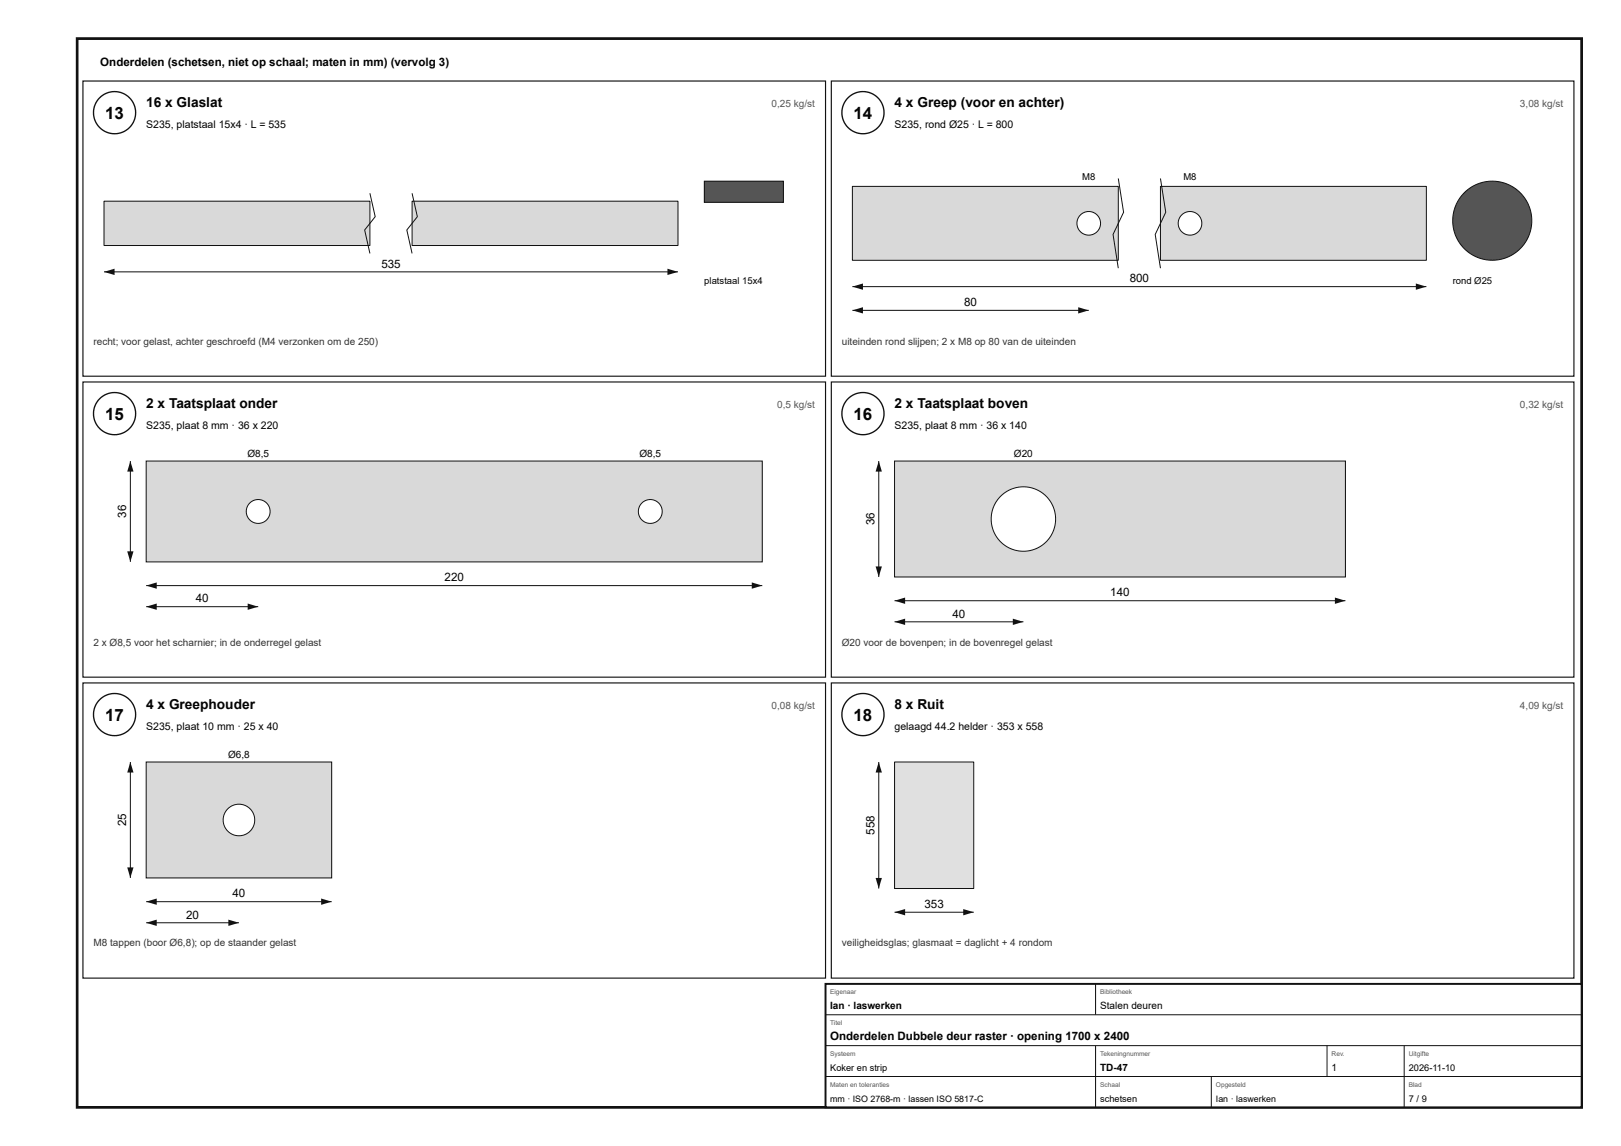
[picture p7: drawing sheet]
<svg xmlns="http://www.w3.org/2000/svg" width="420mm" height="297mm" viewBox="0 0 420 297" stroke-linecap="round" stroke-linejoin="round" font-family="sans-serif">
<path d="M20 10h390v277h-390z" fill="none" stroke="#111" stroke-width=".7" stroke-linecap="butt"/>
<path d="M21.5 21h192.5v76.5h-192.5z" fill="none" stroke="#111" stroke-width=".3"/>
<circle cx="29.7" cy="29.2" r="5.5" fill="#fff"/>
<circle cx="29.7" cy="29.2" r="5.5" fill="none" stroke="#111" stroke-width=".35"/>
<path d="M27 52.1h68.9v11.5h-68.9z" fill="#d7dadc"/>
<path d="M27 52.1h68.9v11.5h-68.9z" fill="none" stroke="#111" stroke-width=".26"/>
<path d="M106.8 52.1h68.9v11.5h-68.9z" fill="#d7dadc"/>
<path d="M95.9 50.1l1.4 6.1-2.8 3.4 1.4 6.1M106.8 52.1h68.9v11.5h-68.9zM106.8 50.1l1.4 6.1-2.7 3.4 1.3 6.1M27 70.5h148.7" fill="none" stroke="#111" stroke-width=".26"/>
<g fill="#111">
<path d="M27 70.5l2.7-.9v1.7z"/>
<path d="M173 69.6l2.7 .9-2.7 .8z"/>
</g>
<path d="M182.6 47h20.5v5.4h-20.5z" fill="#555"/>
<path d="M182.6 47h20.5v5.4h-20.5z" fill="none" stroke="#111" stroke-width=".26"/>
<path d="M215.5 21h192.5v76.5h-192.5z" fill="none" stroke="#111" stroke-width=".3"/>
<circle cx="223.7" cy="29.2" r="5.5" fill="#fff"/>
<circle cx="223.7" cy="29.2" r="5.5" fill="none" stroke="#111" stroke-width=".35"/>
<path d="M221 48.3h68.9v19.2h-68.9z" fill="#d7dadc"/>
<path d="M221 48.3h68.9v19.2h-68.9z" fill="none" stroke="#111" stroke-width=".26"/>
<path d="M300.8 48.3h68.9v19.2h-68.9z" fill="#d7dadc"/>
<path d="M289.9 46.3l1.4 8.7-2.8 5.8 1.4 8.7M300.8 48.3h68.9v19.2h-68.9zM300.8 46.3l1.4 8.7-2.7 5.8 1.3 8.7M221 74.3h148.7" fill="none" stroke="#111" stroke-width=".26"/>
<g fill="#111">
<path d="M221 74.3l2.7-.8v1.6z"/>
<path d="M367 73.5l2.7 .8-2.7 .8z"/>
</g>
<circle cx="282.2" cy="57.9" r="3.1" fill="#fff"/>
<circle cx="282.2" cy="57.9" r="3.1" fill="none" stroke="#111" stroke-width=".26"/>
<circle cx="308.5" cy="57.9" r="3.1" fill="#fff"/>
<g fill="none" stroke="#111" stroke-width=".26">
<path d="M221 80.4h61.2"/>
<circle cx="308.5" cy="57.9" r="3.1"/>
</g>
<g fill="#111">
<path d="M221 80.4l2.7-.8v1.6z"/>
<path d="M279.5 79.6l2.7 .8-2.7 .8z"/>
</g>
<circle cx="386.8" cy="57.2" r="10.2" fill="#555"/>
<circle cx="386.8" cy="57.2" r="10.2" fill="none" stroke="#111" stroke-width=".26"/>
<path d="M21.5 99h192.5v76.5h-192.5z" fill="none" stroke="#111" stroke-width=".3"/>
<circle cx="29.7" cy="107.2" r="5.5" fill="#fff"/>
<circle cx="29.7" cy="107.2" r="5.5" fill="none" stroke="#111" stroke-width=".35"/>
<path d="M37.9 119.5h159.7v26.1h-159.7z" fill="#d7dadc"/>
<path d="M37.9 119.5h159.7v26.1h-159.7z" fill="none" stroke="#111" stroke-width=".26"/>
<circle cx="66.9" cy="132.6" r="3.1" fill="#fff"/>
<circle cx="66.9" cy="132.6" r="3.1" fill="none" stroke="#111" stroke-width=".26"/>
<circle cx="168.6" cy="132.6" r="3.1" fill="#fff"/>
<g fill="none" stroke="#111" stroke-width=".26">
<path d="M37.9 151.8h159.7"/>
<circle cx="168.6" cy="132.6" r="3.1"/>
</g>
<g fill="#111">
<path d="M37.9 151.8l2.7-.9v1.7z"/>
<path d="M194.9 150.9l2.7 .9-2.7 .8z"/>
</g>
<path d="M33.8 119.5v26.1" fill="none" stroke="#111" stroke-width=".26"/>
<g fill="#111">
<path d="M33.8 119.5l.8 2.7h-1.6z"/>
<path d="M33 142.9h1.6l-.8 2.7z"/>
</g>
<path d="M37.9 157.2h29" fill="none" stroke="#111" stroke-width=".26"/>
<g fill="#111">
<path d="M37.9 157.2l2.7-.8v1.7z"/>
<path d="M64.2 156.4l2.7 .8-2.7 .9z"/>
</g>
<path d="M215.5 99h192.5v76.5h-192.5z" fill="none" stroke="#111" stroke-width=".3"/>
<circle cx="223.7" cy="107.2" r="5.5" fill="#fff"/>
<circle cx="223.7" cy="107.2" r="5.5" fill="none" stroke="#111" stroke-width=".35"/>
<path d="M231.9 119.5h116.9v30h-116.9z" fill="#d7dadc"/>
<path d="M231.9 119.5h116.9v30h-116.9z" fill="none" stroke="#111" stroke-width=".26"/>
<circle cx="265.3" cy="134.5" r="8.3" fill="#fff"/>
<g fill="none" stroke="#111" stroke-width=".26">
<path d="M231.9 155.7h116.9"/>
<circle cx="265.3" cy="134.5" r="8.3"/>
</g>
<g fill="#111">
<path d="M231.9 155.7l2.7-.8v1.6z"/>
<path d="M346 154.9l2.8 .8-2.8 .8z"/>
</g>
<path d="M227.8 119.5v30" fill="none" stroke="#111" stroke-width=".26"/>
<g fill="#111">
<path d="M227.8 119.5l.8 2.7h-1.6z"/>
<path d="M227 146.8h1.6l-.8 2.7z"/>
</g>
<path d="M231.9 161.2h33.4" fill="none" stroke="#111" stroke-width=".26"/>
<g fill="#111">
<path d="M231.9 161.2l2.7-.9v1.7z"/>
<path d="M262.5 160.3l2.8 .9-2.8 .8z"/>
</g>
<path d="M21.5 177h192.5v76.5h-192.5z" fill="none" stroke="#111" stroke-width=".3"/>
<circle cx="29.7" cy="185.2" r="5.5" fill="#fff"/>
<circle cx="29.7" cy="185.2" r="5.5" fill="none" stroke="#111" stroke-width=".35"/>
<path d="M37.9 197.5h48.1v30h-48.1z" fill="#d7dadc"/>
<path d="M37.9 197.5h48.1v30h-48.1z" fill="none" stroke="#111" stroke-width=".26"/>
<circle cx="61.9" cy="212.5" r="4.1" fill="#fff"/>
<g fill="none" stroke="#111" stroke-width=".26">
<path d="M37.9 233.7h48.1"/>
<circle cx="61.9" cy="212.5" r="4.1"/>
</g>
<g fill="#111">
<path d="M37.9 233.7l2.7-.8v1.6z"/>
<path d="M83.2 232.9l2.8 .8-2.8 .8z"/>
</g>
<path d="M33.8 197.5v30" fill="none" stroke="#111" stroke-width=".26"/>
<g fill="#111">
<path d="M33.8 197.5l.8 2.7h-1.6z"/>
<path d="M33 224.8h1.6l-.8 2.7z"/>
</g>
<path d="M37.9 239.2h24" fill="none" stroke="#111" stroke-width=".26"/>
<g fill="#111">
<path d="M37.9 239.2l2.7-.9v1.7z"/>
<path d="M59.2 238.3l2.7 .9-2.7 .8z"/>
</g>
<path d="M215.5 177h192.5v76.5h-192.5z" fill="none" stroke="#111" stroke-width=".3"/>
<circle cx="223.7" cy="185.2" r="5.5" fill="#fff"/>
<circle cx="223.7" cy="185.2" r="5.5" fill="none" stroke="#111" stroke-width=".35"/>
<path d="M231.9 197.5h20.5v32.8h-20.5z" fill="#d6e4e9"/>
<path d="M231.9 197.5h20.5v32.8h-20.5zM231.9 236.4h20.5" fill="none" stroke="#111" stroke-width=".26"/>
<g fill="#111">
<path d="M231.9 236.4l2.7-.8v1.6z"/>
<path d="M249.7 235.6l2.7 .8-2.7 .8z"/>
</g>
<path d="M227.8 197.5v32.8" fill="none" stroke="#111" stroke-width=".26"/>
<g fill="#111">
<path d="M227.8 197.5l.8 2.7h-1.6z"/>
<path d="M227 227.5h1.6l-.8 2.8z"/>
</g>
<path d="M214 255h196v32h-196z" fill="#fff"/>
<path d="M214 255h196v32h-196z" fill="none" stroke="#111" stroke-width=".5"/>
<path d="M284 255v8M214 263h196M214 271h196M214 279h196M284 271v16M314 279v8M344 271v8M364 271v16" fill="none" stroke="#111" stroke-width=".26"/>
<g font-size="4.4">
<text x="27.3" y="30.8">13</text>
<text x="221.3" y="30.8">14</text>
<text x="27.3" y="108.8">15</text>
<text x="221.3" y="108.8">16</text>
<text x="27.3" y="186.8">17</text>
<text x="221.3" y="186.8">18</text>
</g>
<g font-size="3.6">
<text x="37.9" y="27.8">16 x Glaslat</text>
<text x="231.9" y="27.8">4 x Greep (voor en achter)</text>
<text x="37.9" y="105.8">2 x Taatsplaat onder</text>
<text x="231.9" y="105.8">2 x Taatsplaat boven</text>
<text x="37.9" y="183.8">4 x Greephouder</text>
<text x="231.9" y="183.8">8 x Ruit</text>
</g>
<g font-size="3">
<text x="26" y="17">Onderdelen (schetsen, niet op schaal; maten in mm) (vervolg 3)</text>
<text x="98.9" y="69.4">535</text>
<text x="292.8" y="73.2">800</text>
<text x="249.9" y="79.3">80</text>
<text x="32.7" y="134.2" transform="rotate(-90 32.7 134.2)">36</text>
<text x="226.7" y="136.2" transform="rotate(-90 226.7 136.2)">36</text>
<text x="115.2" y="150.7">220</text>
<text x="287.8" y="154.6">140</text>
<text x="50.7" y="156.1">40</text>
<text x="246.9" y="160.1">40</text>
<text x="32.7" y="214.2" transform="rotate(-90 32.7 214.2)">25</text>
<text x="226.7" y="216.4" transform="rotate(-90 226.7 216.4)">558</text>
<text x="60.3" y="232.6">40</text>
<text x="48.2" y="238.1">20</text>
<text x="239.6" y="235.3">353</text>
<text x="215.2" y="269.6">Onderdelen Dubbele deur raster · opening 1700 x 2400</text>
</g>
<g font-size="2.7">
<text x="37.9" y="33.3">S235, platstaal 15x4 · L = 535</text>
<text x="231.9" y="33.3">S235, rond Ø25 · L = 800</text>
<text x="37.9" y="111.3">S235, plaat 8 mm · 36 x 220</text>
<text x="231.9" y="111.3">S235, plaat 8 mm · 36 x 140</text>
<text x="37.9" y="189.3">S235, plaat 10 mm · 25 x 40</text>
<text x="231.9" y="189.3">gelaagd 44.2 helder · 353 x 558</text>
</g>
<g font-size="2.6" fill="#555">
<text x="200" y="27.8">0,25 kg/st</text>
<text x="394" y="27.8">3,08 kg/st</text>
<text x="201.5" y="105.8">0,5 kg/st</text>
<text x="394" y="105.8">0,32 kg/st</text>
<text x="200" y="183.8">0,08 kg/st</text>
<text x="394" y="183.8">4,09 kg/st</text>
</g>
<g font-size="2.6" fill="#333">
<text x="24.2" y="89.3">recht; voor gelast, achter geschroefd (M4 verzonken om de 250)</text>
<text x="218.2" y="89.3">uiteinden rond slijpen; 2 x M8 op 80 van de uiteinden</text>
<text x="24.2" y="167.3">2 x Ø8,5 voor het scharnier; in de onderregel gelast</text>
<text x="218.2" y="167.3">Ø20 voor de bovenpen; in de bovenregel gelast</text>
<text x="24.2" y="245.3">M8 tappen (boor Ø6,8); op de staander gelast</text>
<text x="218.2" y="245.3">veiligheidsglas; glasmaat = daglicht + 4 rondom</text>
</g>
<g font-size="2.6">
<text x="64.1" y="118.4">Ø8,5</text>
<text x="165.8" y="118.4">Ø8,5</text>
<text x="262.8" y="118.4">Ø20</text>
<text x="59.1" y="196.4">Ø6,8</text>
<text x="215.2" y="261.6">Ian · laswerken</text>
<text x="285.2" y="261.6">Stalen deuren</text>
<text x="285.2" y="277.6">TD-47</text>
<text x="345.2" y="277.6">1</text>
</g>
<g font-size="2.5">
<text x="280.5" y="46.7">M8</text>
<text x="306.8" y="46.7">M8</text>
<text x="182.6" y="73.6">platstaal 15x4</text>
<text x="376.6" y="73.6">rond Ø25</text>
</g>
<g font-size="2.4">
<text x="215.2" y="277.6">Koker en strip</text>
<text x="365.2" y="277.6">2026-11-10</text>
<text x="285.2" y="285.6">schetsen</text>
<text x="365.2" y="285.6">7 / 9</text>
</g>
<g font-size="2.3">
<text x="215.2" y="285.6">mm · ISO 2768-m · lassen ISO 5817-C</text>
<text x="315.2" y="285.6">Ian · laswerken</text>
</g>
<g font-size="1.7" fill="#555">
<text x="215.2" y="257.6">Eigenaar</text>
<text x="285.2" y="257.6">Bibliotheek</text>
<text x="215.2" y="265.6">Titel</text>
<text x="215.2" y="273.6">Systeem</text>
<text x="285.2" y="273.6">Tekeningnummer</text>
<text x="345.2" y="273.6">Rev.</text>
<text x="365.2" y="273.6">Uitgifte</text>
<text x="215.2" y="281.6">Maten en toleranties</text>
<text x="285.2" y="281.6">Schaal</text>
<text x="315.2" y="281.6">Opgesteld</text>
<text x="365.2" y="281.6">Blad</text>
</g>
</svg>
